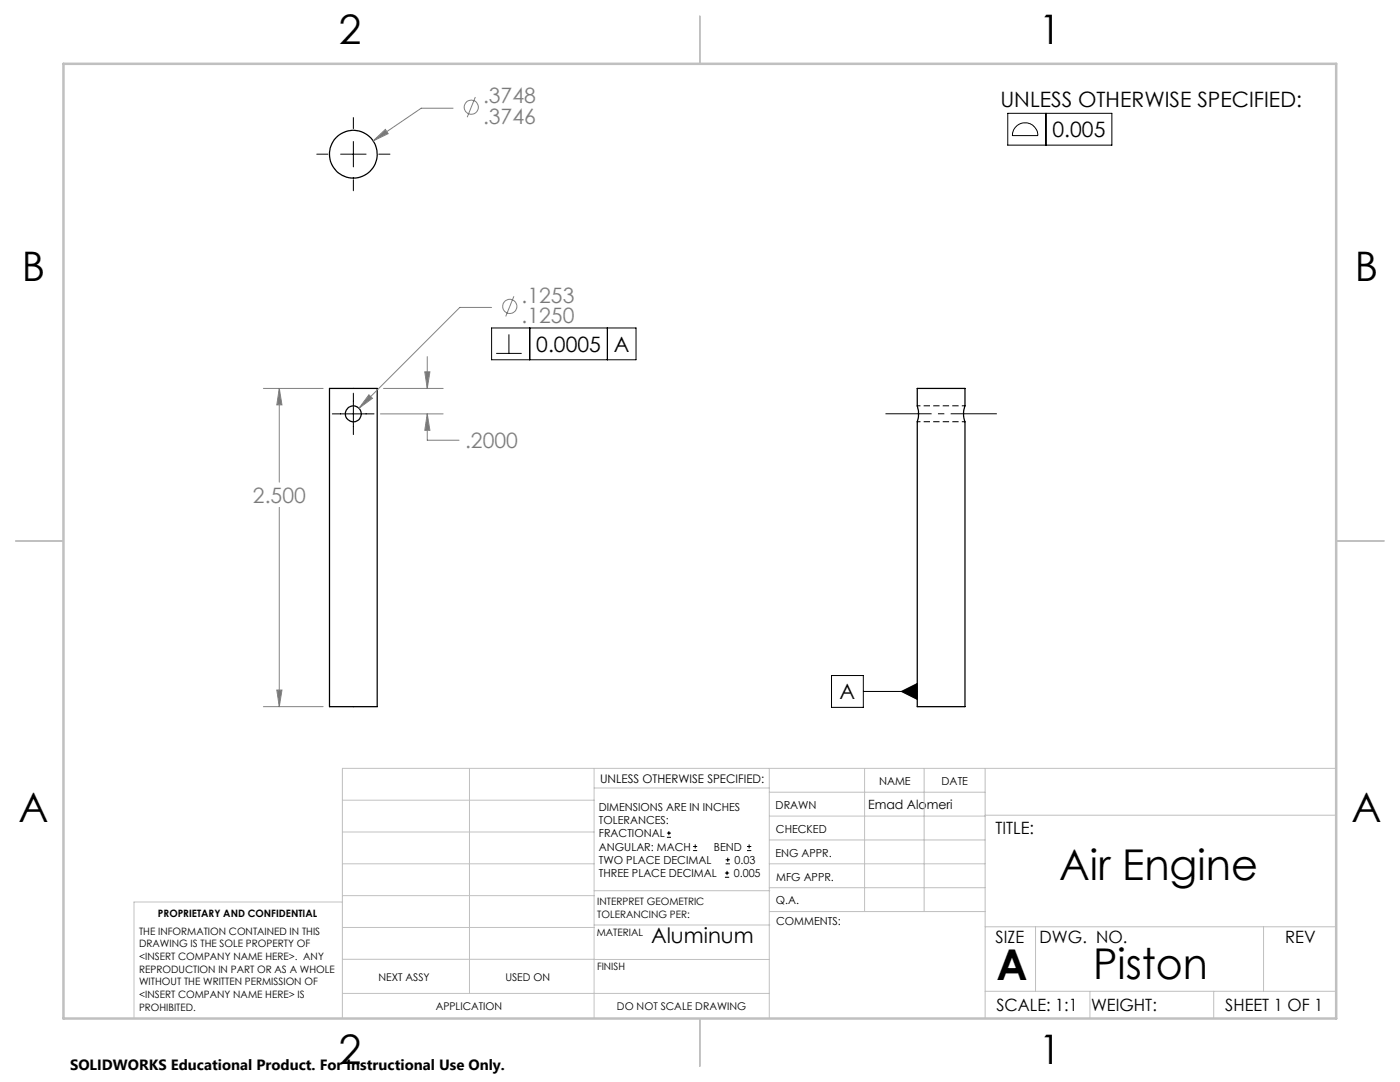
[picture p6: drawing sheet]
<svg xmlns="http://www.w3.org/2000/svg" width="279mm" height="216mm" viewBox="0 0 279 216" stroke-linecap="round" stroke-linejoin="round" font-family="sans-serif">
<g fill="none" stroke="#000" stroke-width=".25">
<path d="M65.8 77.5h9.5v63.5h-9.5zM183.1 77.5h9.5l-.1 3.9a4.2 4.2 0 0 0 .1 2.8v56.8h-9.5v-56.9l.2-1v-1l-.2-1.1z"/>
<circle cx="70.5" cy="30.8" r="4.8"/>
<circle cx="70.5" cy="82.6" r="1.59"/>
</g>
<path d="M183.3 82.7v-.1" fill="none" stroke="#000" stroke-width=".2" stroke-dasharray="1.3 .6" stroke-linecap="butt"/>
<path d="M183.1 84.2h9.5M192.6 81h-9.5" fill="none" stroke="#000" stroke-width=".2" stroke-dasharray="1.3 .6" stroke-dashoffset=".6" stroke-linecap="butt"/>
<g fill="none" stroke="#808080" stroke-width=".2">
<path d="M94.9 19.4l-1.7 4M74.5 28.1l2.4-2.3 .6 .9zM90.4 21.6h-6.3l-9.6 6.5M102.6 59.1l-1.7 4M52.6 77.5h11.9M55.7 77.5l.6 3.3h-1.1zM55.7 77.5v18.7M73.6 78.8l.7 .7-2.7 2zM76.6 77.5h11.8M84.8 74.2h1l-.5 3.3zM85.3 71.2v6.3M98.1 61.3h-6.3l-20.2 20.2"/>
<path d="M75.9 82.6h12.5M85.3 82.6l.5 3.3h-1zM85.3 82.6v5.2h6.3M55.7 101.2v39.8M55.2 137.7h1.1l-.6 3.3zM52.6 141h11.9"/>
<circle cx="94" cy="21.4" r="1.41"/>
<circle cx="101.7" cy="61.1" r="1.41"/>
</g>
<g fill="none" stroke="#000" stroke-width=".2">
<path d="M63.2 30.8h2.2M68 30.8h5.1M70.5 23.5v2.2M70.5 28.2v5.1M70.5 35.8v2.3M75.6 30.8h2.2M201.1 22.6h20.8v6.4h-20.8zM202.8 25.2a2.52 2.52 0 0 1 2.8-.5 2.52 2.52 0 0 1 1.5 2.4h-5.1a2.63 2.63 0 0 1 .8-1.9zM208.7 22.6v6.4M70.5 78.5v8.2M98.1 65.4h28.8v6.4h-28.8zM99 70.5h5.1"/>
<path d="M101.6 66.7v3.8M105.7 65.4v6.4M121.2 65.4v6.4M66.3 82.6h8.3M165.9 134.8h6.4v6.3h-6.4zM172.3 138h10.8M179.9 138l3.2-1.6v3.2zM133.1 167.1h.8M133.1 166.2h.8M133.5 165.8v.9M138.3 169.7h.8M138.3 168.9h.8"/>
<path d="M138.7 168.5v.8M144.7 175h.8M144.7 174.2h.8M144.8 172.4h.9M144.8 171.6h.9M145.1 173.8v.8M145.2 171.1v.9M149.1 169.7h.8M149.1 168.9h.8M149.5 168.5v.8"/>
</g>
<path d="M176.7 82.6h22.2" fill="none" stroke="#000" stroke-width=".2" stroke-dasharray="15.2 1.3 1.3 1.3" stroke-dashoffset="6" stroke-linecap="butt"/>
<g fill="none" stroke="#c0c0c0" stroke-width=".2">
<path d="M68.3 159.7h50.3M93.7 153.3v44.9M118.6 153.3v49.9M118.6 157.2h34.9M153.5 153.3v49.9M153.5 158.1h43.1M172.5 153.3v28.6M184.4 153.3v28.6M196.6 153.3v49.9M266.7 153.3h-198.4v49.9M68.3 178.7h50.3M68.3 172.4h50.3"/>
<path d="M68.3 166h50.3M68.3 180h-41.6v23.2M118.6 177.7h35M153.5 167.6h43.1M153.5 162.8h43.1M153.5 172.4h43.1M153.5 177.1h43.1M196.6 162.7h70.1M68.3 198.2h85.2M68.3 191.4l85.2 .1M68.3 185.1h50.3M118.6 184.6h35"/>
<path d="M153.6 181.9h43M196.6 197.8h70.1M196.6 184.9h70.1M206.7 184.9v12.9M217.5 197.8v5.4M242.2 197.8v5.4M252.2 184.9v12.9"/>
</g>
<path d="M139.7 3.2v9.5M3.1 107.9h9.6M266.7 107.9h9.5M139.7 203.2v9.6" fill="none" stroke="#c0c0c0" stroke-width=".25"/>
<path d="M12.7 12.7h254v190.5h-254z" fill="none" stroke="#c0c0c0" stroke-width=".5"/>
<path d="M179.9 138l3.2-1.6v3.2z" fill="#000"/>
<path d="M55.7 77.5l.6 3.3h-1.1zM55.2 137.7h1.1l-.6 3.3zM73.6 78.8l-2 2.7 2.7-2zM84.8 74.2h1l-.5 3.3zM85.3 82.6l.5 3.3h-1zM74.5 28.1l3-1.4-.6-.9z" fill="#808080"/>
<g font-size="8.5">
<text x="211.4" y="175.5">Air Engine</text>
<text x="198.9" y="195.5">A</text>
<text x="218.2" y="195.4">Piston</text>
</g>
<g font-size="8.1">
<text x="67.6" y="8.9">2</text>
<text x="207.3" y="8.9">1</text>
<text x="4.4" y="56.2">B</text>
<text x="270.4" y="56.2">B</text>
<text x="3.7" y="164.1">A</text>
<text x="269.7" y="164.1">A</text>
<text x="67.6" y="212.4">2</text>
<text x="207.3" y="212.4">1</text>
</g>
<g font-size="4.2" fill="#808080">
<text x="96.4" y="20.7">.3748</text>
<text x="96.4" y="24.8">.3746</text>
<text x="104.1" y="60.4">.1253</text>
<text x="104.1" y="64.5">.1250</text>
<text x="92.8" y="89.4">.2000</text>
<text x="50.5" y="100.3">2.500</text>
</g>
<g font-size="4.2">
<text x="199.7" y="21.3">UNLESS OTHERWISE SPECIFIED:</text>
<text x="210.1" y="27.4">0.005</text>
<text x="107" y="70.2">0.0005</text>
<text x="122.5" y="70.2">A</text>
<text x="167.6" y="139.5">A</text>
<text x="129.9" y="188.1">Aluminum</text>
</g>
<g font-size="3.4">
<text x="198.7" y="166.4">TITLE:</text>
<text x="198.7" y="188.1">SIZE</text>
<text x="207.5" y="188.1">DWG. NO.</text>
<text x="256.5" y="188.2">REV</text>
<text x="198.8" y="201.7">SCALE: 1:1</text>
<text x="217.7" y="201.8">WEIGHT:</text>
<text x="244.5" y="201.7">SHEET 1 OF 1</text>
</g>
<text font-size="3" x="14" y="213.5">SOLIDWORKS Educational Product. For Instructional Use Only.</text>
<text font-size="2.5" x="173.2" y="161.4">Emad Alomeri</text>
<text font-size="2.4" x="119.8" y="156.2">UNLESS OTHERWISE SPECIFIED:</text>
<g font-size="2.2">
<text x="119.5" y="161.8">DIMENSIONS ARE IN INCHES</text>
<text x="154.8" y="161.4">DRAWN</text>
<text x="175.4" y="156.6">NAME</text>
<text x="187.9" y="156.7">DATE</text>
<text x="119.5" y="164.4">TOLERANCES:</text>
<text x="119.5" y="167.1">FRACTIONAL</text>
<text x="154.9" y="166.3">CHECKED</text>
<text x="119.5" y="169.7">ANGULAR: MACH</text>
<text x="119.5" y="172.4">TWO PLACE DECIMAL</text>
<text x="142.5" y="169.7">BEND</text>
<text x="146.6" y="172.4">0.03</text>
<text x="154.8" y="170.9">ENG APPR.</text>
<text x="119.5" y="175">THREE PLACE DECIMAL</text>
<text x="146.4" y="175">0.005</text>
<text x="154.9" y="175.7">MFG APPR.</text>
<text x="154.9" y="180.4">Q.A.</text>
<text x="154.9" y="184.6">COMMENTS:</text>
</g>
<g font-size="2.1">
<text x="75.5" y="195.7">NEXT ASSY</text>
<text x="100.9" y="195.7">USED ON</text>
<text x="86.9" y="201.5">APPLICATION</text>
<text x="123.1" y="201.6">DO NOT SCALE DRAWING</text>
</g>
<g font-size="2">
<text x="31.5" y="182.9">PROPRIETARY AND CONFIDENTIAL</text>
<text x="119.2" y="180.6">INTERPRET GEOMETRIC</text>
<text x="119.2" y="183.1">TOLERANCING PER:</text>
<text x="27.8" y="186.5">THE INFORMATION CONTAINED IN THIS</text>
<text x="27.8" y="189">DRAWING IS THE SOLE PROPERTY OF</text>
<text x="27.8" y="191.6">&lt;INSERT COMPANY NAME HERE&gt;. ANY</text>
<text x="119.1" y="186.7">MATERIAL</text>
<text x="27.8" y="194.1">REPRODUCTION IN PART OR AS A WHOLE</text>
<text x="27.8" y="196.6">WITHOUT THE WRITTEN PERMISSION OF</text>
<text x="119.1" y="193.5">FINISH</text>
<text x="27.8" y="199.1">&lt;INSERT COMPANY NAME HERE&gt; IS</text>
<text x="27.8" y="201.7">PROHIBITED.</text>
</g>
</svg>
